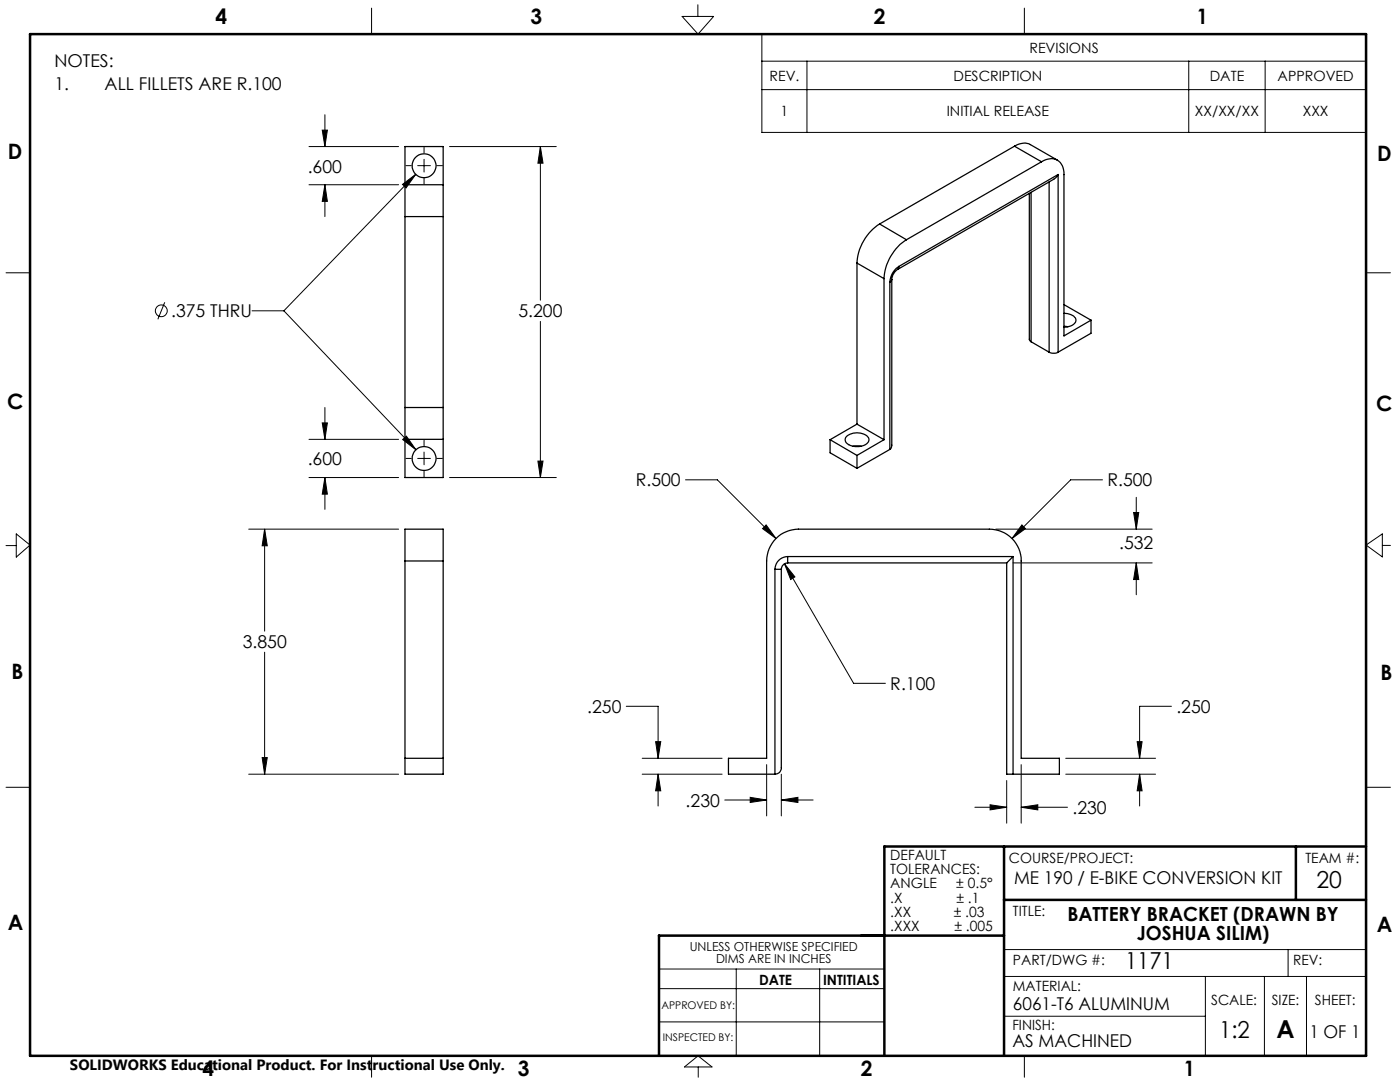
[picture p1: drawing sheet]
<svg xmlns="http://www.w3.org/2000/svg" width="279mm" height="216mm" viewBox="0 0 279 216" stroke-linecap="round" stroke-linejoin="round" font-family="sans-serif">
<g fill="none" stroke="#000" stroke-width=".25">
<path d="M80.8 36.9v6.3M80.8 36.9v-7.7h7.6v7.7M80.8 36.9h7.6M88.4 36.9v6.3M202.5 29.2a3.2 3.2 0 0 1 3.1-.3l5.4 3.1M202.5 29.2l5.4 3.1M202.5 29.2l-27 15.5M205.4 38.6v29.1l.4 .5M205.8 38.4v29.8M207.9 32.3a2.66 2.66 0 0 1 4.3 1.2l.1 .9v32.6l5.4-3.1M207.9 32.3l-27 15.5M209.4 36.3v34"/>
<path d="M211.2 34.8l-.9 1-31.2 18M211.2 34.8v35.5M211.2 34.8l-31.8 18.4M80.8 43.2v38.1M80.8 43.2h7.6M88.4 43.2v38.1M171 52.5v32.1M171 52.5l5.4 3.1M175.5 44.7a10 10 0 0 0-4.5 7.8M175.5 44.7l5.4 3.1M176.4 55.6v32.1M177.6 56.3v33.4"/>
<path d="M178 55.8v33l-.1 .6-.3 .3M178 55.8l-.4 .5M179.1 53.8a2.79 2.79 0 0 0-1.1 2M179.4 53.2a4 4 0 0 0-1.8 3.1M179.4 53.2l-.3 .6M180.9 47.8a9.9 9.9 0 0 0-4.5 7.8M205.8 68.2l3.6 2.1M209.4 70.3a2.02 2.02 0 0 0 1.8 0M212.3 62.5a2.18 2.18 0 0 1 2.4 1.4 2.08 2.08 0 0 1-2.4 1.4M212.3 65.1l.8 .1M212.3 60.8l5.4 3.1M217.7 63.9v2.6l-6.5 3.8"/>
<path d="M80.8 81.3v6.4M80.8 87.7v7.6h7.6v-7.6M80.8 81.3h7.6M80.8 87.7h7.6M88.4 81.3v6.4M165.7 87.7l5.3 3.2M165.7 87.7v2.6l5.3 3.2M168.9 87.1a3.3 3.3 0 0 1 4.4 .2 1.43 1.43 0 0 1-1.5 1.7 2.73 2.73 0 0 1-3.1-1.1v-.4zM170.3 89h1.5M171 90.9v2.6M171 84.6l5.4 3.1M171 84.6l-5.3 3.1"/>
<path d="M176.4 87.7l-5.4 3.2M177.6 89.7l-6.6 3.8M80.8 111.9v-6.3h7.6v6.3M80.8 111.9v42.6h7.6v-42.6M80.8 111.9h7.6M154.7 113.6h1.2M154.7 113.6v40.9M155.9 113.6v39.6a1.21 1.21 0 0 1-1.2 1.3M157.2 111.1a2.59 2.59 0 0 0-2.5 2.5M157.2 111.1v1.2M157.2 112.3a1.33 1.33 0 0 0-1.3 1.3M157.2 111.1h45"/>
<path d="M157.2 112.3h43.7M200.9 112.3v42.2h1.3M202.2 111.1l-1.3 1.2M202.2 111.1v43.4M80.8 151.3h7.6M154.7 154.5h-9.3v-3.2h7.6v-39.4a6.4 6.4 0 0 1 6.3-6.3h38.1a6.3 6.3 0 0 1 6.4 6.3v39.4h7.6v3.2h-9.2"/>
<circle cx="84.6" cy="33.1" r="2.38"/>
<circle cx="84.6" cy="91.5" r="2.38"/>
</g>
<g fill="none" stroke="#000" stroke-width=".2">
<path d="M74.2 1.6v5.2M136.1 3.3h6.3l-3.1 3.5zM139.3 1v2.3M152 6.8h120.6v19.6h-120.6zM152 12.2h120.6M152 17.9h120.6M161 12.2v14.2M204.4 1.6v5.2M237.2 12.2v14.2M252.5 12.2v14.2M61.7 29.2h17.9M61.7 36.9h17.9"/>
<path d="M64.3 26h1l-.5 3.2zM64.8 36.9l.5 3.3h-1zM64.8 22.9v6.3M64.8 36.9v6.3M80.3 36.8l2.7-2-2 2.7zM81 33.1h1.1M83 34.8l-26.3 27.2M83.4 33.1h2.5M84.6 29.4v1.1M84.6 31.8v2.5M84.6 35.6v1.1M87.2 33.1h1.1"/>
<path d="M89.7 29.2h21.3M107.8 29.2l.6 3.4h-1zM107.8 29.2v30.7M1.2 54.4h4.8M272.6 54.4h4.9M32.9 60.3l-1.4 3.4M50.3 62h6.4M56.7 62l26.3 27.7M107.8 64.1v31.2M61.7 95.3h17.9M61.7 87.7h17.9M64.3 84.4h1l-.5 3.3z"/>
<path d="M64.8 95.3l.5 3.3h-1zM64.8 81.3v6.4M64.8 95.3v6.3M80.4 87.7l.7-.7 1.9 2.7zM81 91.5h1.1M83.4 91.5h2.5M84.6 87.8v1.1M84.6 90.2v2.5M84.6 94v1.1M87.2 91.5h1.1M89.7 95.3h21.3M107.4 92h1l-.6 3.3z"/>
<path d="M136.8 95.7h6.4l11.7 11.8M220 95.7h-6.3l-11.7 11.8M226.8 99.2v6.4M1.2 108.9h2M3.2 106.5l2.8 2.3-2.8 2.4zM49.6 105.6h30M52.8 105.6l.5 3.3h-1zM52.8 105.6v20.3M152.9 104.7l2 2.8-2.7-2zM156.6 112.5l2 2.6-.8 .5zM156.6 112.5l13.8 23.8h6.3M198.7 105.6h31.2"/>
<path d="M202.2 112.3h27.7M203.9 104.7l.7 .8-2.6 2zM226.2 102.3h1.1l-.5 3.3zM226.8 112.3v6.4M226.8 112.3l.5 3.3h-1.1zM272.6 108.8l3.3-2.3v4.6zM275.9 108.8h1.6M52.8 130.1v24.4M1.2 157.1h4.8M49.6 154.5h30M52.3 151.2h1l-.5 3.3zM125 140.9h6.3v10.4"/>
<path d="M128.2 154.5h15.9M128.2 151.3h15.9M130.8 148h1.1l-.6 3.3zM131.3 154.5l.6 3.3h-1.1zM131.3 154.5v6.3M144.6 159.6h8.4M149.7 159.1l3.3 .5-3.3 .5zM153 152.6v10.2M155.9 159.6l3.3-.5v1zM155.9 154.5v8.3M155.9 159.6h6.4M200.9 155.8v8.5"/>
<path d="M203.8 152.6v11.7M212.7 154.5h17.9M212.7 151.3h17.9M226.9 148h1l-.5 3.3zM227.4 154.5l.5 3.3h-1zM227.4 154.5v6.3M233.8 140.9h-6.4v10.4M272.6 157.1h4.9M194.6 161.1h6.3M197.6 160.6l3.3 .5-3.3 .5zM203.8 161.1l3.3-.5v1zM203.8 161.1h9.2"/>
<path d="M131.5 193.4h45M131.5 197.3h45M146.9 193.4v17.3M163.6 193.4v17.3M200.4 194.8h72.2M200.4 189.5h72.2M240.6 194.8v15.9M252.3 194.8v15.9M257.1 189.5v5.3M260.7 194.8v15.9M74.2 210.7v4.2M131.5 203.9h45"/>
<path d="M136.6 212.9l2.7-2.2 2.8 2.2zM139.3 212.9v2M200.4 202.8h40.2M204.4 210.7v4.2"/>
<circle cx="32.2" cy="62" r="1.18"/>
</g>
<path d="M6 6.8h266.6v203.9h-266.6zM200.4 179.6h72.2M200.4 168.9v41.8M258.6 168.9v10.7M272.6 168.9h-96.1v41.8M200.4 186.7h-68.9v24" fill="none" stroke="#000" stroke-width=".5"/>
<path d="M52.3 151.2h1l-.5 3.3zM52.8 105.6l.5 3.3h-1zM152.9 104.7l-.7 .8 2.7 2zM226.8 112.3l.5 3.3h-1.1zM226.2 102.3h1.1l-.5 3.3zM149.7 159.1l3.3 .5-3.3 .5zM155.9 159.6l3.3-.5v1zM197.6 160.6l3.3 .5-3.3 .5zM203.8 161.1l3.3-.5v1zM203.9 104.7l-1.9 2.8 2.6-2zM227.4 154.5l.5 3.3h-1zM226.9 148h1l-.5 3.3zM131.3 154.5l.6 3.3h-1.1zM130.8 148h1.1l-.6 3.3zM156.6 112.5l1.2 3.1 .8-.5zM80.3 36.8l.7 .7 2-2.7zM80.4 87.7l2.6 2-1.9-2.7zM107.8 29.2l.6 3.4h-1zM107.4 92h1l-.6 3.3zM64.3 84.4h1l-.5 3.3zM64.8 95.3l.5 3.3h-1zM64.3 26h1l-.5 3.2zM64.8 36.9l.5 3.3h-1z" fill="#000"/>
<text font-size="4.9" x="254.7" y="207.1">A</text>
<g font-size="4.7">
<text x="262.7" y="177.2">20</text>
<text x="224.5" y="193.4">1171</text>
<text x="243.3" y="207.1">1:2</text>
</g>
<g font-size="4.2">
<text x="43" y="4.7">4</text>
<text x="105.9" y="4.7">3</text>
<text x="174.4" y="4.7">2</text>
<text x="238.8" y="4.7">1</text>
<text x="1.6" y="31.7">D</text>
<text x="274.8" y="32">D</text>
<text x="1.4" y="81.6">C</text>
<text x="274.6" y="82">C</text>
<text x="2.3" y="135.4">B</text>
<text x="275.5" y="135.8">B</text>
<text x="1.5" y="185.6">A</text>
<text x="274.8" y="186">A</text>
<text x="40.4" y="214.8">4</text>
<text x="103.3" y="214.8">3</text>
<text x="171.8" y="214.8">2</text>
<text x="236.3" y="214.8">1</text>
</g>
<g font-size="3.9">
<text x="213" y="183.7">BATTERY BRACKET (DRAWN BY</text>
<text x="226.8" y="187.6">JOSHUA SILIM)</text>
</g>
<g font-size="3.5">
<text x="10.9" y="13.4">NOTES:</text>
<text x="10.9" y="17.9">1.</text>
<text x="20.9" y="17.9">ALL FILLETS ARE R.100</text>
<text x="61.4" y="34.4">.600</text>
<text x="34.1" y="63.3">.375 THRU</text>
<text x="103.5" y="63.3">5.200</text>
<text x="61.4" y="92.9">.600</text>
<text x="126.9" y="97.1">R.500</text>
<text x="221" y="97.1">R.500</text>
<text x="223.4" y="109.6">.532</text>
<text x="48.4" y="129.4">3.850</text>
<text x="177.7" y="137.7">R.100</text>
<text x="117.2" y="142.2">.250</text>
<text x="234.8" y="142.2">.250</text>
<text x="136.8" y="160.9">.230</text>
<text x="214" y="162.4">.230</text>
<text x="202.4" y="176.4">ME 190 / E-BIKE CONVERSION KIT</text>
<text x="202.2" y="201.6">6061-T6 ALUMINUM</text>
<text x="202" y="209">AS MACHINED</text>
<text x="261.3" y="207.1">1 OF 1</text>
</g>
<text font-size="3" x="14" y="213.5">SOLIDWORKS Educational Product. For Instructional Use Only.</text>
<g font-size="2.8">
<text x="205.4" y="10.5">REVISIONS</text>
<text x="153.6" y="16.1">REV.</text>
<text x="190.3" y="16.1">DESCRIPTION</text>
<text x="241.4" y="16.1">DATE</text>
<text x="255" y="16.1">APPROVED</text>
<text x="155.8" y="23.2">1</text>
<text x="188.9" y="23.2">INITIAL RELEASE</text>
<text x="238.5" y="23.2">XX/XX/XX</text>
<text x="260" y="23.2">XXX</text>
<text x="177.7" y="171.6">DEFAULT</text>
<text x="201.4" y="172.1">COURSE/PROJECT:</text>
<text x="260.5" y="172.1">TEAM #:</text>
<text x="177.7" y="174.4">TOLERANCES:</text>
<text x="177.7" y="177.3">ANGLE</text>
<text x="190.8" y="177.3">± 0.5°</text>
<text x="177.7" y="180.1">.X</text>
<text x="177.7" y="182.9">.XX</text>
<text x="177.7" y="185.7">.XXX</text>
<text x="190.3" y="182.9">± .03</text>
<text x="190.5" y="185.7">± .005</text>
<text x="190.9" y="180.1">± .1</text>
<text x="202.2" y="182.7">TITLE:</text>
<text x="151.5" y="196.5">DATE</text>
<text x="164.3" y="196.5">INTITIALS</text>
<text x="202.2" y="197.8">MATERIAL:</text>
<text x="202.2" y="192.6">PART/DWG #:</text>
<text x="258.1" y="192.6">REV:</text>
<text x="241.7" y="200.6">SCALE:</text>
<text x="253.8" y="200.6">SIZE:</text>
<text x="262.4" y="200.6">SHEET:</text>
<text x="202" y="205.5">FINISH:</text>
</g>
<g font-size="2.5">
<text x="137.6" y="189.8">UNLESS OTHERWISE SPECIFIED</text>
<text x="142.9" y="192.3">DIMS ARE IN INCHES</text>
</g>
<g font-size="2.1">
<text x="132" y="201.4">APPROVED BY:</text>
<text x="132.3" y="207.6">INSPECTED BY:</text>
</g>
</svg>
